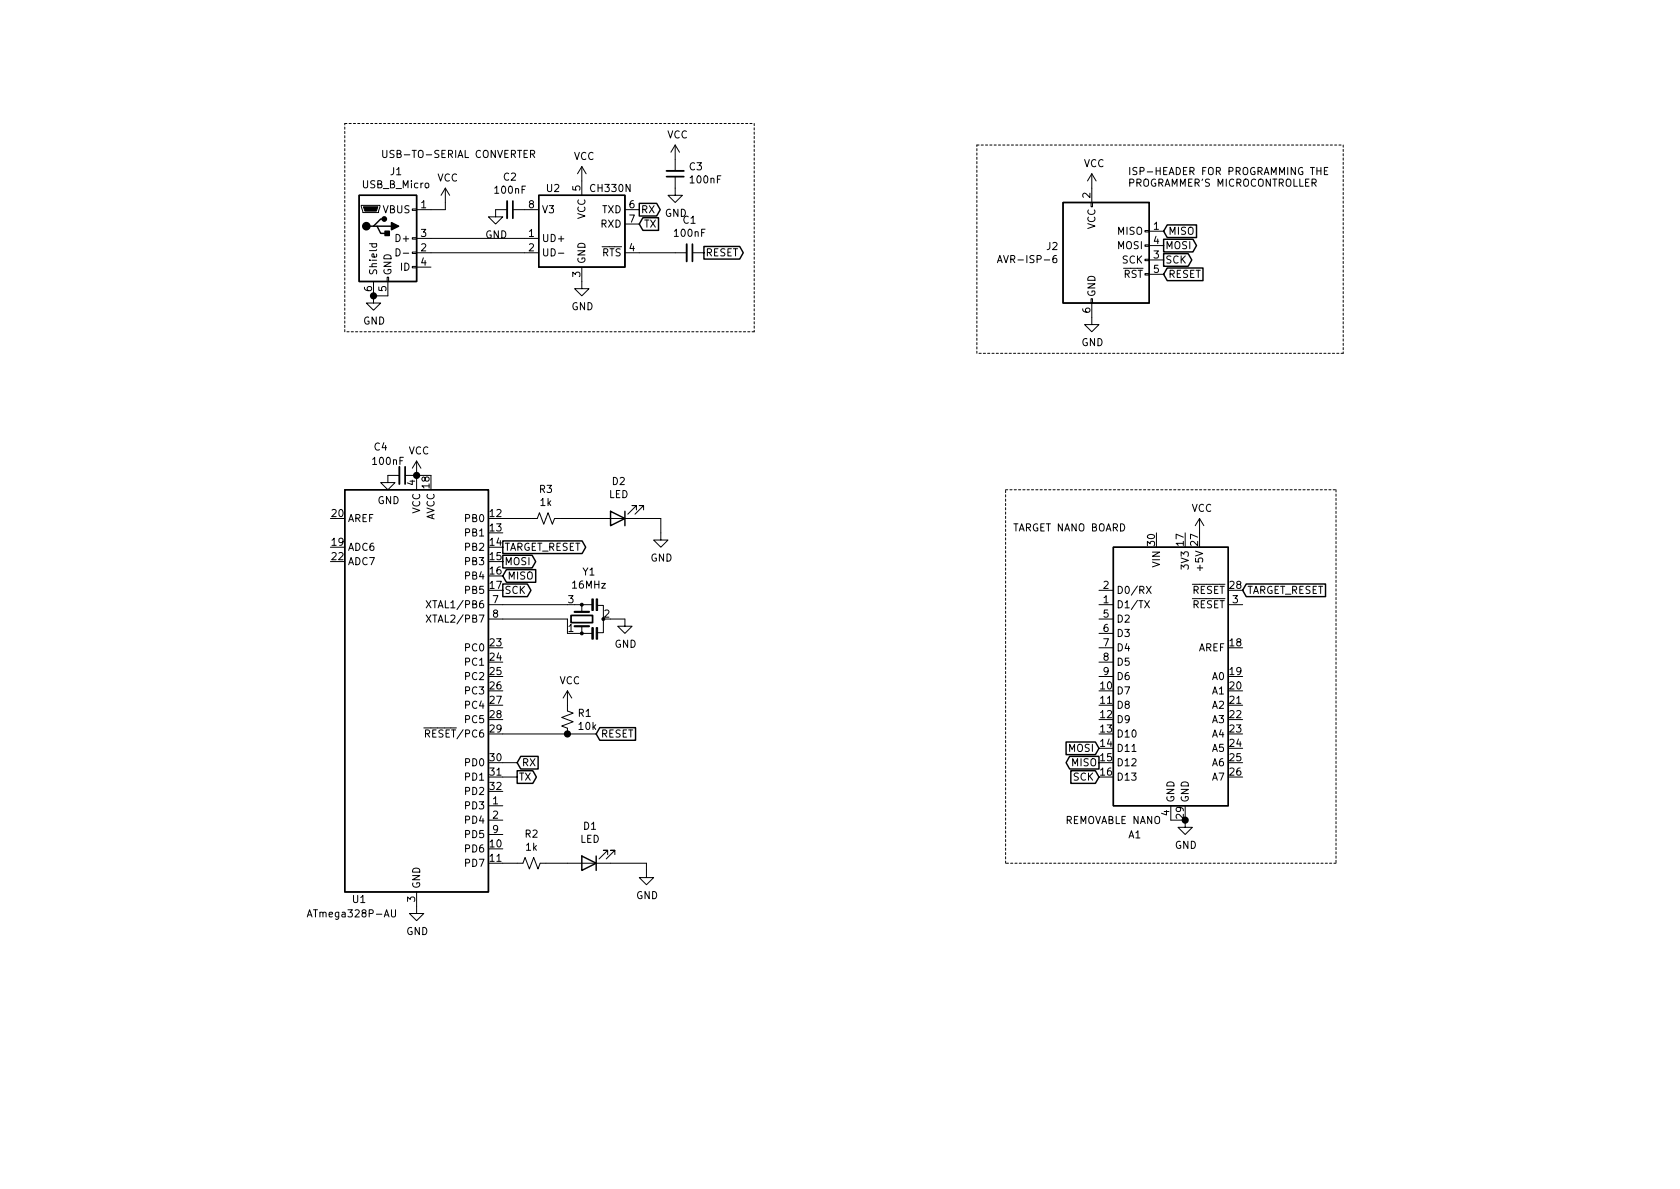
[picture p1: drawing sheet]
EESchema Schematic File Version 4
EELAYER 30 0
EELAYER END
$Descr A4 11693 8268
encoding utf-8
Sheet 1 1
Title ""
Date ""
Rev ""
Comp ""
Comment1 ""
Comment2 ""
Comment3 ""
Comment4 ""
$EndDescr
$Comp
L MCU_Microchip_ATmega:ATmega328-A U1
U 1 1
P 2900 4800
F 0 "U1" H 2500 3350 50  0000 C CNN
F 1 "ATmega328P-AU" H 2450 3250 50  0000 C CNN
F 2 "Package_QFP:TQFP-32_7x7mm_P0.8mm" H 2900 4800 50  0001 C CIN
F 3 "http://ww1.microchip.com/downloads/en/DeviceDoc/ATmega328_P%20AVR%20MCU%20with%20picoPower%20Technology%20Data%20Sheet%2040001984A.pdf" H 2900 4800 50  0001 C CNN
	1    2900 4800
	1    0    0    -1  
$EndComp
$Comp
L Device:Resonator_Small Y1
U 1 1
P 4050 4300
F 0 "Y1" V 4375 4250 50  0000 C CNN
F 1 "16MHz" V 4284 4250 50  0000 C CNN
F 2 "Crystal:Resonator_SMD_muRata_CSTxExxV-3Pin_3.0x1.1mm" H 4025 4300 50  0001 C CNN
F 3 "~" H 4025 4300 50  0001 C CNN
	1    4050 4300
	0    -1   -1   0   
$EndComp
Wire Wire Line
	3500 4200 3950 4200
Wire Wire Line
	3500 4300 3950 4300
Wire Wire Line
	3950 4300 3950 4400
$Comp
L power:GND #PWR0101
U 1 1
P 4350 4300
F 0 "#PWR0101" H 4350 4050 50  0001 C CNN
F 1 "GND" H 4355 4127 50  0000 C CNN
F 2 "" H 4350 4300 50  0001 C CNN
F 3 "" H 4350 4300 50  0001 C CNN
	1    4350 4300
	1    0    0    -1  
$EndComp
Wire Wire Line
	4250 4300 4350 4300
$Comp
L Device:R_Small_US R1
U 1 1
P 3950 5000
F 0 "R1" H 4018 5046 50  0000 L CNN
F 1 "10k" H 4018 4955 50  0000 L CNN
F 2 "Resistor_SMD:R_0603_1608Metric" H 3950 5000 50  0001 C CNN
F 3 "~" H 3950 5000 50  0001 C CNN
	1    3950 5000
	1    0    0    -1  
$EndComp
Wire Wire Line
	3500 5100 3950 5100
$Comp
L power:VCC #PWR0102
U 1 1
P 3950 4900
F 0 "#PWR0102" H 3950 4750 50  0001 C CNN
F 1 "VCC" H 3967 5073 50  0000 C CNN
F 2 "" H 3950 4900 50  0001 C CNN
F 3 "" H 3950 4900 50  0001 C CNN
	1    3950 4900
	1    0    0    -1  
$EndComp
$Comp
L power:VCC #PWR0103
U 1 1
P 2900 3300
F 0 "#PWR0103" H 2900 3150 50  0001 C CNN
F 1 "VCC" H 2917 3473 50  0000 C CNN
F 2 "" H 2900 3300 50  0001 C CNN
F 3 "" H 2900 3300 50  0001 C CNN
	1    2900 3300
	1    0    0    -1  
$EndComp
Wire Wire Line
	2900 3300 3000 3300
Connection ~ 2900 3300
$Comp
L power:GND #PWR0104
U 1 1
P 2900 6300
F 0 "#PWR0104" H 2900 6050 50  0001 C CNN
F 1 "GND" H 2905 6127 50  0000 C CNN
F 2 "" H 2900 6300 50  0001 C CNN
F 3 "" H 2900 6300 50  0001 C CNN
	1    2900 6300
	1    0    0    -1  
$EndComp
Text GLabel 3600 5300 2    50   Input ~ 0
RX
Wire Wire Line
	3500 5300 3600 5300
Text GLabel 3600 5400 2    50   Output ~ 0
TX
Wire Wire Line
	3500 5400 3600 5400
$Comp
L Interface_USB:CH330N U2
U 1 1
P 4050 1550
F 0 "U2" H 3850 1800 50  0000 C CNN
F 1 "CH330N" H 4250 1800 50  0000 C CNN
F 2 "Package_SO:SOIC-8_3.9x4.9mm_P1.27mm" H 3900 2300 50  0001 C CNN
F 3 "http://www.wch.cn/downloads/file/240.html" H 3950 1750 50  0001 C CNN
	1    4050 1550
	1    0    0    -1  
$EndComp
$Comp
L power:GND #PWR0105
U 1 1
P 4050 1950
F 0 "#PWR0105" H 4050 1700 50  0001 C CNN
F 1 "GND" H 4055 1777 50  0000 C CNN
F 2 "" H 4050 1950 50  0001 C CNN
F 3 "" H 4050 1950 50  0001 C CNN
	1    4050 1950
	1    0    0    -1  
$EndComp
$Comp
L power:VCC #PWR0106
U 1 1
P 4050 1250
F 0 "#PWR0106" H 4050 1100 50  0001 C CNN
F 1 "VCC" H 4067 1423 50  0000 C CNN
F 2 "" H 4050 1250 50  0001 C CNN
F 3 "" H 4050 1250 50  0001 C CNN
	1    4050 1250
	1    0    0    -1  
$EndComp
Text GLabel 4450 1450 2    50   Output ~ 0
RX
Text GLabel 4450 1550 2    50   Input ~ 0
TX
$Comp
L Device:C_Small C1
U 1 1
P 4800 1750
F 0 "C1" V 4571 1750 50  0000 C CNN
F 1 "100nF" V 4662 1750 50  0000 C CNN
F 2 "Capacitor_SMD:C_0603_1608Metric" H 4800 1750 50  0001 C CNN
F 3 "~" H 4800 1750 50  0001 C CNN
	1    4800 1750
	0    1    1    0   
$EndComp
Wire Wire Line
	4450 1750 4700 1750
Text GLabel 4900 1750 2    50   Output ~ 0
RESET
Text GLabel 4150 5100 2    50   Input ~ 0
RESET
Wire Wire Line
	3950 5100 4150 5100
Connection ~ 3950 5100
$Comp
L Device:C_Small C2
U 1 1
P 3550 1450
F 0 "C2" V 3321 1450 50  0000 C CNN
F 1 "100nF" V 3412 1450 50  0000 C CNN
F 2 "Capacitor_SMD:C_0603_1608Metric" H 3550 1450 50  0001 C CNN
F 3 "~" H 3550 1450 50  0001 C CNN
	1    3550 1450
	0    1    1    0   
$EndComp
$Comp
L power:GND #PWR0107
U 1 1
P 3450 1450
F 0 "#PWR0107" H 3450 1200 50  0001 C CNN
F 1 "GND" H 3455 1277 50  0000 C CNN
F 2 "" H 3450 1450 50  0001 C CNN
F 3 "" H 3450 1450 50  0001 C CNN
	1    3450 1450
	1    0    0    -1  
$EndComp
$Comp
L Connector:USB_B_Micro J1
U 1 1
P 2700 1650
F 0 "J1" H 2757 2117 50  0000 C CNN
F 1 "USB_B_Micro" H 2757 2026 50  0000 C CNN
F 2 "MicroUsb:USB_Micro" H 2850 1600 50  0001 C CNN
F 3 "~" H 2850 1600 50  0001 C CNN
	1    2700 1650
	1    0    0    -1  
$EndComp
Wire Wire Line
	3000 1650 3650 1650
Wire Wire Line
	3000 1750 3650 1750
$Comp
L power:GND #PWR0108
U 1 1
P 2600 2050
F 0 "#PWR0108" H 2600 1800 50  0001 C CNN
F 1 "GND" H 2605 1877 50  0000 C CNN
F 2 "" H 2600 2050 50  0001 C CNN
F 3 "" H 2600 2050 50  0001 C CNN
	1    2600 2050
	1    0    0    -1  
$EndComp
Wire Wire Line
	2600 2050 2700 2050
Connection ~ 2600 2050
Wire Wire Line
	3000 1450 3100 1450
Wire Wire Line
	3100 1450 3100 1400
$Comp
L power:VCC #PWR0109
U 1 1
P 3100 1400
F 0 "#PWR0109" H 3100 1250 50  0001 C CNN
F 1 "VCC" H 3117 1573 50  0000 C CNN
F 2 "" H 3100 1400 50  0001 C CNN
F 3 "" H 3100 1400 50  0001 C CNN
	1    3100 1400
	1    0    0    -1  
$EndComp
Text GLabel 7650 5400 0    50   Input ~ 0
SCK
Text GLabel 7650 5300 0    50   Output ~ 0
MISO
Text GLabel 7650 5200 0    50   Input ~ 0
MOSI
Text GLabel 8650 4100 2    50   Input ~ 0
TARGET_RESET
Text GLabel 3500 4100 2    50   Output ~ 0
SCK
Text GLabel 3500 4000 2    50   Input ~ 0
MISO
Text GLabel 3500 3900 2    50   Output ~ 0
MOSI
Text GLabel 3500 3800 2    50   Output ~ 0
TARGET_RESET
$Comp
L MCU_Module:Arduino_Nano_v3.x A1
U 1 1
P 8150 4700
F 0 "A1" H 7900 3600 50  0000 C CNN
F 1 "REMOVABLE NANO" H 7750 3700 50  0000 C CNN
F 2 "Module:Arduino_Nano" H 8150 4700 50  0001 C CIN
F 3 "http://www.mouser.com/pdfdocs/Gravitech_Arduino_Nano3_0.pdf" H 8150 4700 50  0001 C CNN
	1    8150 4700
	1    0    0    -1  
$EndComp
$Comp
L power:GND #PWR0110
U 1 1
P 8250 5700
F 0 "#PWR0110" H 8250 5450 50  0001 C CNN
F 1 "GND" H 8255 5527 50  0000 C CNN
F 2 "" H 8250 5700 50  0001 C CNN
F 3 "" H 8250 5700 50  0001 C CNN
	1    8250 5700
	1    0    0    -1  
$EndComp
Wire Wire Line
	8150 5700 8250 5700
Connection ~ 8250 5700
$Comp
L power:VCC #PWR0111
U 1 1
P 8350 3700
F 0 "#PWR0111" H 8350 3550 50  0001 C CNN
F 1 "VCC" H 8367 3873 50  0000 C CNN
F 2 "" H 8350 3700 50  0001 C CNN
F 3 "" H 8350 3700 50  0001 C CNN
	1    8350 3700
	1    0    0    -1  
$EndComp
$Comp
L Device:LED D2
U 1 1
P 4300 3600
F 0 "D2" H 4293 3345 50  0000 C CNN
F 1 "LED" H 4293 3436 50  0000 C CNN
F 2 "LED_THT:LED_D5.0mm" H 4300 3600 50  0001 C CNN
F 3 "~" H 4300 3600 50  0001 C CNN
	1    4300 3600
	-1   0    0    1   
$EndComp
$Comp
L power:GND #PWR0112
U 1 1
P 4600 3700
F 0 "#PWR0112" H 4600 3450 50  0001 C CNN
F 1 "GND" H 4605 3527 50  0000 C CNN
F 2 "" H 4600 3700 50  0001 C CNN
F 3 "" H 4600 3700 50  0001 C CNN
	1    4600 3700
	1    0    0    -1  
$EndComp
Wire Wire Line
	4450 3600 4600 3600
Wire Wire Line
	4600 3600 4600 3700
$Comp
L Device:R_Small_US R3
U 1 1
P 3800 3600
F 0 "R3" V 3595 3600 50  0000 C CNN
F 1 "1k" V 3686 3600 50  0000 C CNN
F 2 "Resistor_SMD:R_0603_1608Metric" H 3800 3600 50  0001 C CNN
F 3 "~" H 3800 3600 50  0001 C CNN
	1    3800 3600
	0    1    1    0   
$EndComp
Wire Wire Line
	3500 3600 3700 3600
Wire Wire Line
	3900 3600 4150 3600
$Comp
L Device:R_Small_US R2
U 1 1
P 3700 6000
F 0 "R2" V 3495 6000 50  0000 C CNN
F 1 "1k" V 3586 6000 50  0000 C CNN
F 2 "Resistor_SMD:R_0603_1608Metric" H 3700 6000 50  0001 C CNN
F 3 "~" H 3700 6000 50  0001 C CNN
	1    3700 6000
	0    1    1    0   
$EndComp
$Comp
L Device:LED D1
U 1 1
P 4100 6000
F 0 "D1" H 4093 5745 50  0000 C CNN
F 1 "LED" H 4093 5836 50  0000 C CNN
F 2 "LED_THT:LED_D5.0mm" H 4100 6000 50  0001 C CNN
F 3 "~" H 4100 6000 50  0001 C CNN
	1    4100 6000
	-1   0    0    1   
$EndComp
Wire Wire Line
	3500 6000 3600 6000
Wire Wire Line
	3800 6000 3950 6000
$Comp
L power:GND #PWR0113
U 1 1
P 4500 6050
F 0 "#PWR0113" H 4500 5800 50  0001 C CNN
F 1 "GND" H 4505 5877 50  0000 C CNN
F 2 "" H 4500 6050 50  0001 C CNN
F 3 "" H 4500 6050 50  0001 C CNN
	1    4500 6050
	1    0    0    -1  
$EndComp
Wire Wire Line
	4250 6000 4500 6000
Wire Wire Line
	4500 6000 4500 6050
$Comp
L Device:C_Small C4
U 1 1
P 2800 3300
F 0 "C4" V 2600 3150 50  0000 C CNN
F 1 "100nF" V 2700 3200 50  0000 C CNN
F 2 "Capacitor_SMD:C_0603_1608Metric" H 2800 3300 50  0001 C CNN
F 3 "~" H 2800 3300 50  0001 C CNN
	1    2800 3300
	0    1    1    0   
$EndComp
$Comp
L Device:C_Small C3
U 1 1
P 4700 1200
F 0 "C3" H 4608 1154 50  0000 R CNN
F 1 "100nF" H 4608 1245 50  0000 R CNN
F 2 "Capacitor_SMD:C_0603_1608Metric" H 4700 1200 50  0001 C CNN
F 3 "~" H 4700 1200 50  0001 C CNN
	1    4700 1200
	-1   0    0    1   
$EndComp
$Comp
L power:VCC #PWR0114
U 1 1
P 4700 1100
F 0 "#PWR0114" H 4700 950 50  0001 C CNN
F 1 "VCC" H 4717 1273 50  0000 C CNN
F 2 "" H 4700 1100 50  0001 C CNN
F 3 "" H 4700 1100 50  0001 C CNN
	1    4700 1100
	1    0    0    -1  
$EndComp
$Comp
L power:GND #PWR0115
U 1 1
P 4700 1300
F 0 "#PWR0115" H 4700 1050 50  0001 C CNN
F 1 "GND" H 4705 1127 50  0000 C CNN
F 2 "" H 4700 1300 50  0001 C CNN
F 3 "" H 4700 1300 50  0001 C CNN
	1    4700 1300
	1    0    0    -1  
$EndComp
$Comp
L power:GND #PWR0116
U 1 1
P 2700 3300
F 0 "#PWR0116" H 2700 3050 50  0001 C CNN
F 1 "GND" H 2705 3127 50  0000 C CNN
F 2 "" H 2700 3300 50  0001 C CNN
F 3 "" H 2700 3300 50  0001 C CNN
	1    2700 3300
	1    0    0    -1  
$EndComp
$Comp
L power:GND #PWR0118
U 1 1
P 7600 2200
F 0 "#PWR0118" H 7600 1950 50  0001 C CNN
F 1 "GND" H 7605 2027 50  0000 C CNN
F 2 "" H 7600 2200 50  0001 C CNN
F 3 "" H 7600 2200 50  0001 C CNN
	1    7600 2200
	1    0    0    -1  
$EndComp
$Comp
L power:VCC #PWR0117
U 1 1
P 7600 1300
F 0 "#PWR0117" H 7600 1150 50  0001 C CNN
F 1 "VCC" H 7617 1473 50  0000 C CNN
F 2 "" H 7600 1300 50  0001 C CNN
F 3 "" H 7600 1300 50  0001 C CNN
	1    7600 1300
	1    0    0    -1  
$EndComp
Text GLabel 8100 1700 2    50   Output ~ 0
MOSI
Text GLabel 8100 1600 2    50   Input ~ 0
MISO
Text GLabel 8100 1800 2    50   Output ~ 0
SCK
Text GLabel 8100 1900 2    50   Input ~ 0
RESET
$Comp
L Connector:AVR-ISP-6 J2
U 1 1
P 7700 1800
F 0 "J2" H 7371 1896 50  0000 R CNN
F 1 "AVR-ISP-6" H 7371 1805 50  0000 R CNN
F 2 "Connector_PinHeader_2.54mm:PinHeader_2x03_P2.54mm_Vertical" V 7450 1850 50  0001 C CNN
F 3 " ~" H 6425 1250 50  0001 C CNN
	1    7700 1800
	1    0    0    -1  
$EndComp
Text Notes 7850 1300 0    50   ~ 0
ISP-HEADER FOR PROGRAMMING THE\nPROGRAMMER'S MICROCONTROLLER
Wire Notes Line
	6800 1000 9350 1000
Wire Notes Line
	9350 1000 9350 2450
Wire Notes Line
	9350 2450 6800 2450
Wire Notes Line
	6800 2450 6800 1000
Text Notes 7050 3700 0    50   ~ 0
TARGET NANO BOARD
Wire Notes Line
	7000 3400 9300 3400
Wire Notes Line
	9300 3400 9300 6000
Wire Notes Line
	9300 6000 7000 6000
Wire Notes Line
	7000 6000 7000 3400
Text Notes 2650 1100 0    50   ~ 0
USB-TO-SERIAL CONVERTER
Wire Notes Line
	5250 2300 2400 2300
Wire Notes Line
	2400 2300 2400 850 
Wire Notes Line
	2400 850  5250 850 
Wire Notes Line
	5250 850  5250 2300
$EndSCHEMATC
